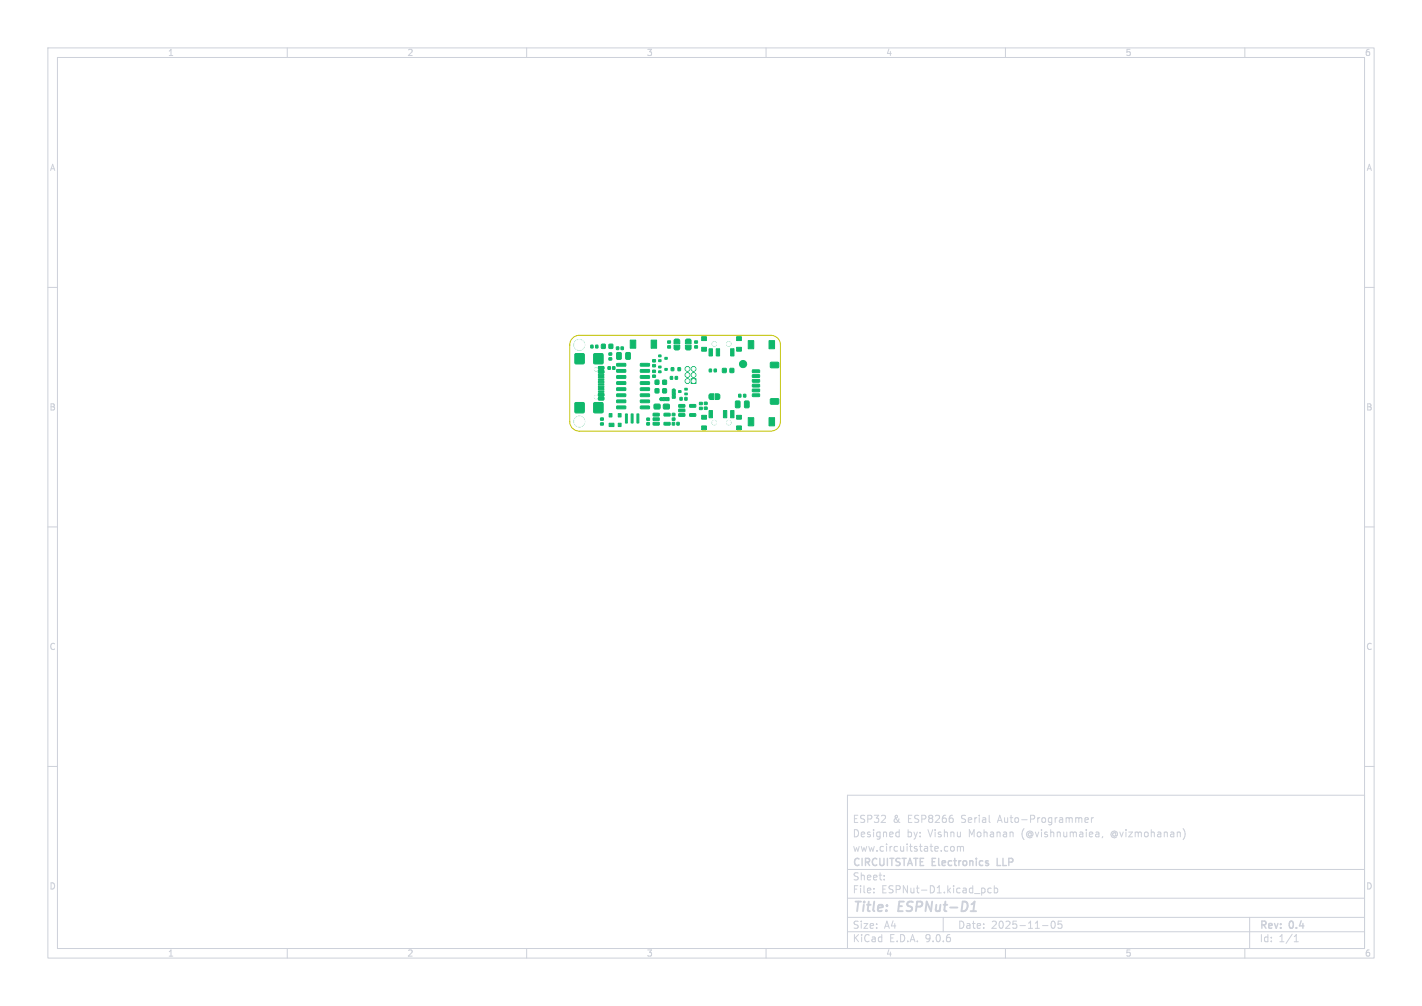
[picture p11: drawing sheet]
<svg xmlns="http://www.w3.org/2000/svg" width="297mm" height="210mm" viewBox="0 0 297 210" stroke-linecap="round" stroke-linejoin="round" font-family="sans-serif">
<g fill="none" stroke="#cdd1da" stroke-width=".21">
<path d="M10 10h277v190h-277zM12 12h273v186h-273zM60 10v2M110 10v2M160 10v2M210 10v2M260 10v2M10 60h2M285 60h2M10 110h2M285 110h2M10 160h2"/>
<path d="M177 166h108v32h-108zM187.4 173.7l.4 .1M187.8 173.2v1.5M187.8 174.6l-.4 .1M198.7 176.8l.3-.1 .3 .3v.4l-.3 .3-.3-.1-.2-.2zM199 170.9v.7M200 176.8l.4-.1 .2 .2M200 176.7v1M200.6 176.9l.2-.2 .4 .1v.9M200.6 176.9v.8M206.7 171.6l.1 .1M226.6 171.2l.7-.1-.1-.3-.4-.1-.2 .2 .1 .7h.5"/>
<path d="M228 170.7v1M228.4 170.7l-.4 .3M229 173.7h.3l.2 .2v.8M229.5 174.6l-.5 .1M229.5 174.1h-.5M230.3 174.6l-.1 .3M247.1 173a1.72 1.72 0 0 1 0 2.3M285 160h2M60 198v2M110 198v2M160 198v2M177 194.5h108"/>
<path d="M177 191.5h108M177 187.5h108M177 181.5h108M182.5 186.3v.1M182.5 185.5v.1M184.7 183.6v.1M184.7 182.8v.1M197 191.5v3M205.5 185.4l.2 .3v.4l-.2 .3M207 185.5l-.4-.1-.3 .3 .2 .6h.5M207.7 185.5l.4-.1 .3 .3-.2 .6h-.5M207.7 184.9v1.5"/>
<path d="M210 198v2M217.7 193.2h1.2M219.7 192.4l.2-.1a.8 .8 0 0 1 .5 .7 .8 .8 0 0 1-.5 .8 1 1 0 0 1-.2-1.4zM221.7 192.3h-.7v.7l.2-.1h.5l.1 .3-.1 .5-.2 .1-.5-.1M260 198v2M261 191.5v6.5M270.3 196.6h.9M270.3 195.5l.4-.4v1.5"/>
</g>
<path d="M202.7 190.2h1.2M203.1 188.7l.5-.5-.3 2" fill="none" stroke="#cdd1da" stroke-width=".4"/>
<path d="M208.3 179.2v1.5h.7" fill="none" stroke="#cdd1da" stroke-width=".3"/>
<g fill="#10b86b" stroke="#10b86b" stroke-width=".21">
<path d="M153.8 72.5h1v.8h-1z"/>
<path d="M153.8 70.3h1v.8h-1z"/>
<path d="M146.5 72.5h1v.8h-1z"/>
<path d="M146.5 70.3h1v.8h-1z"/>
<path d="M152.6 72.8h.7v1.5h-.7z"/>
<path d="M149.6 72.8h.7v1.5h-.7z"/>
<path d="M148.1 72.8h.7v1.5h-.7z"/>
<path d="M147.1 85h.6v.5h-.6z"/>
<path d="M147.1 84h.6v.4h-.6z"/>
<path d="M140 78.6h.5v.6h-.5z"/>
<path d="M141 78.6h.5v.6h-.5z"/>
<path d="M128.8 75.9h1.8l.1 .5h-1.8z"/>
<path d="M128.8 77.2l1.8-.1 .1 .5-1.8 .1z"/>
<path d="M128.8 78.4h1.8l.1 .5-1.8 .1z"/>
<path d="M128.8 79.7h1.8l.1 .5-1.8 .1z"/>
<path d="M128.8 81l1.8-.1 .1 .5-1.8 .1z"/>
<path d="M128.8 82.2h1.8l.1 .5-1.8 .1z"/>
<path d="M128.8 83.5h1.8l.1 .5-1.8 .1z"/>
<path d="M128.8 84.8h1.8l.1 .5h-1.8z"/>
<path d="M133.8 84.8h1.8l.1 .5h-1.9z"/>
<path d="M133.8 83.5h1.8l.1 .5-1.9 .1z"/>
<path d="M133.8 82.2h1.8l.1 .5-1.9 .1z"/>
<path d="M133.8 81l1.8-.1 .1 .5-1.9 .1z"/>
<path d="M133.8 79.7h1.8l.1 .5-1.9 .1z"/>
<path d="M133.8 78.4h1.8l.1 .5-1.9 .1z"/>
<path d="M133.8 77.2l1.8-.1 .1 .5-1.9 .1z"/>
<path d="M133.8 75.9h1.8l.1 .5h-1.9z"/>
<path d="M123.4 72.1h.5v.5h-.5z"/>
<path d="M124.4 72.1h.5v.5h-.5z"/>
<path d="M137.8 83.2l.2-.2h.4v.6h-.4z"/>
<path d="M138.5 83h.5v.6h-.5z"/>
<path d="M139.2 83h.5v.6h-.5z"/>
<path d="M146.1 85h.6v.5h-.6z"/>
<path d="M146.1 84h.6v.5h-.6z"/>
<path d="M141.8 84.5l1.2-.1v.5l-1.2 .1z"/>
<path d="M141.8 85.4h1.2v.5l-1.2 .1z"/>
<path d="M141.8 86.4l1.2-.1v.5l-1.2 .1z"/>
<path d="M144.1 86.4l1.1-.1 .1 .5-1.2 .1z"/>
<path d="M144.1 84.5l1.1-.1 .1 .5-1.2 .1z"/>
<path d="M143.2 72.1h1.1v.8l-.4 .2-.6-.1-.1-.2z"/>
<path d="M143.2 70.9l.3-.1h.7l.1 .2v.8h-1.1z"/>
<path d="M153.6 83.8l.7-.1 .3 .1v1.1l-.2 .2h-.6l-.2-.1z"/>
<path d="M155.5 83.8l.7-.1 .3 .1v1.1l-.2 .2h-.6l-.2-.1z"/>
<path d="M129.7 72.4h.5v.6h-.5z"/>
<path d="M128.8 72.4h.4v.6h-.4z"/>
<path d="M133 86.4h.4v1.9h-.4z"/>
<path d="M131.8 86.4h.4v1.9h-.4z"/>
<path d="M130.6 86.4h.4v1.9h-.4z"/>
<path d="M136.3 75.1h.6v.4h-.6z"/>
<path d="M136.3 76.1h.6v.5h-.6z"/>
<path d="M143 82h.5v.4h-.5z"/>
<path d="M143 81h.5v.4h-.5z"/>
<path d="M141.7 81.5h.5v.4h-.5z"/>
<path d="M155.3 82.3h.5v.6h-.5z"/>
<path d="M154.3 82.3h.4v.6h-.4z"/>
<path d="M128.8 73.7l.7-.1 .3 .1v1.1l-.2 .2h-.6l-.2-.1z"/>
<path d="M130.7 73.7l.7-.1 .3 .1v1.1l-.2 .2h-.6l-.2-.1z"/>
<path d="M140.4 88.2h.5v.5h-.5z"/>
<path d="M141.4 88.2h.5v.5h-.5z"/>
<path d="M127.2 74.7h.6v.5h-.6z"/>
<path d="M127.2 73.7h.6v.4h-.6z"/>
<path d="M137.6 76.4h.5v.4h-.5z"/>
<path d="M137.6 77.4h.5v.4h-.5z"/>
<path d="M138.9 76.9h.5v.4h-.5z"/>
<path d="M136.9 81.2h.7v.8h-.7z"/>
<path d="M138.4 81.2h.8v.8h-.8z"/>
<path d="M127.2 88.3h1v.7h-1z"/>
<path d="M129.1 88.3h.6v.7h-.6z"/>
<path d="M129.1 86.3h.6v.7h-.6z"/>
<path d="M127.2 86.3h.6v.7h-.6z"/>
<path d="M138.6 84.4h1.2v.9h-1.2z"/>
<path d="M136.7 84.4h1.1v.9h-1.1z"/>
<path d="M146.5 86.7h1v.8h-1z"/>
<path d="M146.5 88.9h1v.8h-1z"/>
<path d="M153.8 86.7h1v.8h-1z"/>
<path d="M153.8 88.9h1v.8h-1z"/>
<path d="M148.1 85.7h.7v1.5h-.7z"/>
<path d="M151.1 85.7h.7v1.5h-.7z"/>
<path d="M152.6 85.7h.7v1.5h-.7z"/>
<path d="M160.6 87.2h1.2v1.7h-1.2z"/>
<path d="M156.3 87.2h1.1v1.7h-1.1z"/>
<path d="M135.1 88.2h.5v.5h-.5z"/>
<path d="M135.1 87.3h.5v.5h-.5z"/>
<path d="M125 76.5h1l.1 .5-1 .1z"/>
<path d="M125 77.3h1l.1 .5-1 .1z"/>
<path d="M125 78.6h1.1v.2l-1 .1z"/>
<path d="M125 79.6h1.1v.2l-1 .1z"/>
<path d="M125 80.1h1.1v.2l-1 .1z"/>
<path d="M125 81.1h1.1v.2l-1 .1z"/>
<path d="M125 82.1h1l.1 .5-1 .1z"/>
<path d="M125 82.9h1l.1 .5-1 .1z"/>
<path d="M125 81.6h1.1v.2l-1 .1z"/>
<path d="M125 80.6h1.1v.2l-1 .1z"/>
<path d="M125 79.1h1.1v.2l-1 .1z"/>
<path d="M125 78.1h1.1v.2l-1 .1z"/>
<path d="M124.1 73.9h1.8v2h-1.8z"/>
<path d="M120.1 73.9h1.9v2h-1.9z"/>
<path d="M124.1 84.1h1.8v2h-1.8z"/>
<path d="M120.1 84.1h1.9v2h-1.9z"/>
<path d="M144.4 79.1h1v1h-1z"/>
<path d="M150.9 76.9h.8v.9h-.8z"/>
<path d="M152.5 76.9h.7v.9h-.7z"/>
<path d="M142 83h.5v.5h-.5z"/>
<path d="M143 83h.5v.5h-.5z"/>
<path d="M136 71h1.1v1.7h-1.1z"/>
<path d="M131.6 71h1.2v1.7h-1.2z"/>
<path d="M149.4 82.2h.7l.2 .2 .1 .6-.2 .3-.8 .1z"/>
<path d="M148.1 82.4l.2-.2h.8v1.2h-.8l-.2-.2z"/>
<path d="M139.5 72.2h.5v.5h-.5z"/>
<path d="M139.5 71.2h.5v.4h-.5z"/>
<path d="M137.6 74.1h.5v.4h-.5z"/>
<path d="M137.6 75.1h.5v.4h-.5z"/>
<path d="M138.9 74.6h.5v.4h-.5z"/>
<path d="M160.6 71.1h1.2v1.7h-1.2z"/>
<path d="M156.3 71.1h1.1v1.7h-1.1z"/>
<path d="M125.6 71.9h.8v.8h-.8z"/>
<path d="M127.2 71.9h.8v.8h-.8z"/>
<path d="M136.9 79.4h.7v.8h-.7z"/>
<path d="M138.4 79.4h.8v.8h-.8z"/>
<path d="M157.2 82.2h1.4l.1 .5-1.5 .1z"/>
<path d="M157.2 81.2h1.4l.1 .5-1.5 .1z"/>
<path d="M157.2 80.2h1.4l.1 .5-1.5 .1z"/>
<path d="M157.2 79.2h1.4l.1 .5-1.5 .1z"/>
<path d="M157.2 78.2h1.4l.1 .5-1.5 .1z"/>
<path d="M157.2 77.2h1.4l.1 .5-1.5 .1z"/>
<path d="M160.9 83.3l1.6-.1 .2 .3v.7l-.3 .2h-1.4l-.1-.2z"/>
<path d="M160.9 75.7l1.6-.1 .2 .3v.7l-.3 .2h-1.4l-.1-.2z"/>
<path d="M148.1 77.1h.5v.5h-.5z"/>
<path d="M149.2 77.1h.4v.5h-.4z"/>
<path d="M125.4 87.3h.6v.4h-.6z"/>
<path d="M125.4 88.3h.6v.4h-.6z"/>
<path d="M140.4 81.4l.4-.2 .2 .2v.4h-.6z"/>
<path d="M140.4 81.9h.6v.5h-.6z"/>
<path d="M140.4 82.6h.6v.5h-.6z"/>
<path d="M140.8 72.1h1.2l-.1 .8-.3 .2-.7-.1-.1-.2z"/>
<path d="M140.9 70.8h.9l.2 .2v.8h-1.2v-.8z"/>
<path d="M136.3 78.3h.6v.5h-.6z"/>
<path d="M136.3 77.3h.6v.4h-.6z"/>
<path d="M128 76.6h.4v.5h-.4z"/>
<path d="M127 76.6h.5v.5h-.5z"/>
<path d="M140.2 76.8h.5v.6h-.5z"/>
<path d="M141.6 76.8h.5v.6h-.5z"/>
<path d="M140.4 86.3h.6v.5h-.6z"/>
<path d="M140.4 87.3h.6v.4h-.6z"/>
<path d="M136.4 86.3h1.2l.1 .5h-1.2z"/>
<path d="M136.4 87.2h1.2l.1 .5-1.2 .1z"/>
<path d="M136.4 88.2h1.2l.1 .5h-1.2z"/>
<path d="M138.7 88.2h1.2l.1 .5h-1.2z"/>
<path d="M138.7 86.3h1.2l.1 .5h-1.2z"/>
<path d="M145.1 72.2h.6v.5h-.6z"/>
<path d="M145.1 71.2h.6v.4h-.6z"/>
<circle cx="152.2" cy="71.8" r=".45"/>
<circle cx="149.2" cy="71.8" r=".45"/>
<circle cx="121" cy="88" r="1.1"/>
<circle cx="121" cy="72" r="1.1"/>
<circle cx="149.2" cy="88.2" r=".45"/>
<circle cx="152.2" cy="88.2" r=".45"/>
<circle cx="124.5" cy="77.1" r=".33"/>
<circle cx="124.5" cy="82.9" r=".33"/>
<circle cx="143.6" cy="79.6" r=".5"/>
<circle cx="144.9" cy="78.3" r=".5"/>
<circle cx="143.6" cy="78.3" r=".5"/>
<circle cx="144.9" cy="77" r=".5"/>
<circle cx="143.6" cy="77" r=".5"/>
<circle cx="155.2" cy="76" r=".75"/>
</g>
<path d="M119.6 70.6l.6-.4 .8-.2h40a2 2 0 0 1 2 2v16a2 2 0 0 1-2 2h-40a2 2 0 0 1-2-2v-16l.1-.7z" fill="none" stroke="#c2c200" stroke-width=".21"/>
<g fill="#fff" stroke="#fff" stroke-width=".21">
<circle cx="152.2" cy="71.8" r=".45"/>
<circle cx="149.2" cy="71.8" r=".45"/>
<circle cx="121" cy="88" r="1.1"/>
<circle cx="121" cy="72" r="1.1"/>
<circle cx="149.2" cy="88.2" r=".45"/>
<circle cx="152.2" cy="88.2" r=".45"/>
<circle cx="124.5" cy="77.1" r=".33"/>
<circle cx="124.5" cy="82.9" r=".33"/>
<circle cx="144.9" cy="79.6" r=".33"/>
<circle cx="143.6" cy="79.6" r=".33"/>
<circle cx="144.9" cy="78.3" r=".33"/>
<circle cx="143.6" cy="78.3" r=".33"/>
<circle cx="144.9" cy="77" r=".33"/>
<circle cx="143.6" cy="77" r=".33"/>
</g>
<g font-size="2.8" fill="#cdd1da">
<text x="178" y="190.9">Title:</text>
<text x="187.7" y="190.9">ESPNut-D1</text>
</g>
<g font-size="2.1" fill="#cdd1da">
<text x="178" y="172">ESP32</text>
<text x="186.4" y="172">&amp;</text>
<text x="189.6" y="172">ESP8266</text>
<text x="200.9" y="172">Serial</text>
<text x="208.7" y="172">Auto-Programmer</text>
<text x="178" y="178">www.circuitstate.com</text>
<text x="178" y="175">Designed</text>
<text x="189.4" y="175">by:</text>
<text x="193.9" y="175">Vishnu</text>
<text x="202.5" y="175">Mohanan</text>
<text x="213.6" y="175">(@vishnumaiea,</text>
<text x="232.4" y="175">@vizmohanan)</text>
<text x="178" y="184">Sheet:</text>
<text x="178" y="181.2">CIRCUITSTATE Electronics</text>
<text x="208.9" y="181.2">LLP</text>
<text x="178" y="186.7">File:</text>
<text x="184.1" y="186.7">ESPNut-D1.kicad_pcb</text>
<text x="178" y="196.9">KiCad</text>
<text x="178" y="194.1">Size:</text>
<text x="184.7" y="194.1">A4</text>
<text x="185.7" y="196.9">E.D.A.</text>
<text x="193.3" y="196.9">9.0.6</text>
<text x="200" y="194.1">Date:</text>
<text x="207" y="194.1">2025-11-05</text>
<text x="263" y="194.3">Rev:</text>
<text x="263" y="196.9">Id:</text>
<text x="267.1" y="196.9">1/1</text>
<text x="269.4" y="194.3">0.4</text>
</g>
<g font-size="1.8" fill="#cdd1da">
<text x="35" y="11.9">1</text>
<text x="85" y="11.9">2</text>
<text x="135" y="11.9">3</text>
<text x="185" y="11.9">4</text>
<text x="235" y="11.9">5</text>
<text x="285" y="11.9">6</text>
<text x="10.3" y="35.9">A</text>
<text x="285.4" y="35.9">A</text>
<text x="10.3" y="85.9">B</text>
<text x="285.3" y="85.9">B</text>
<text x="10.3" y="135.9">C</text>
<text x="285.3" y="135.9">C</text>
<text x="10.3" y="185.9">D</text>
<text x="285.3" y="185.9">D</text>
<text x="35" y="199.9">1</text>
<text x="85" y="199.9">2</text>
<text x="135" y="199.9">3</text>
<text x="185" y="199.9">4</text>
<text x="235" y="199.9">5</text>
<text x="285" y="199.9">6</text>
</g>
</svg>
